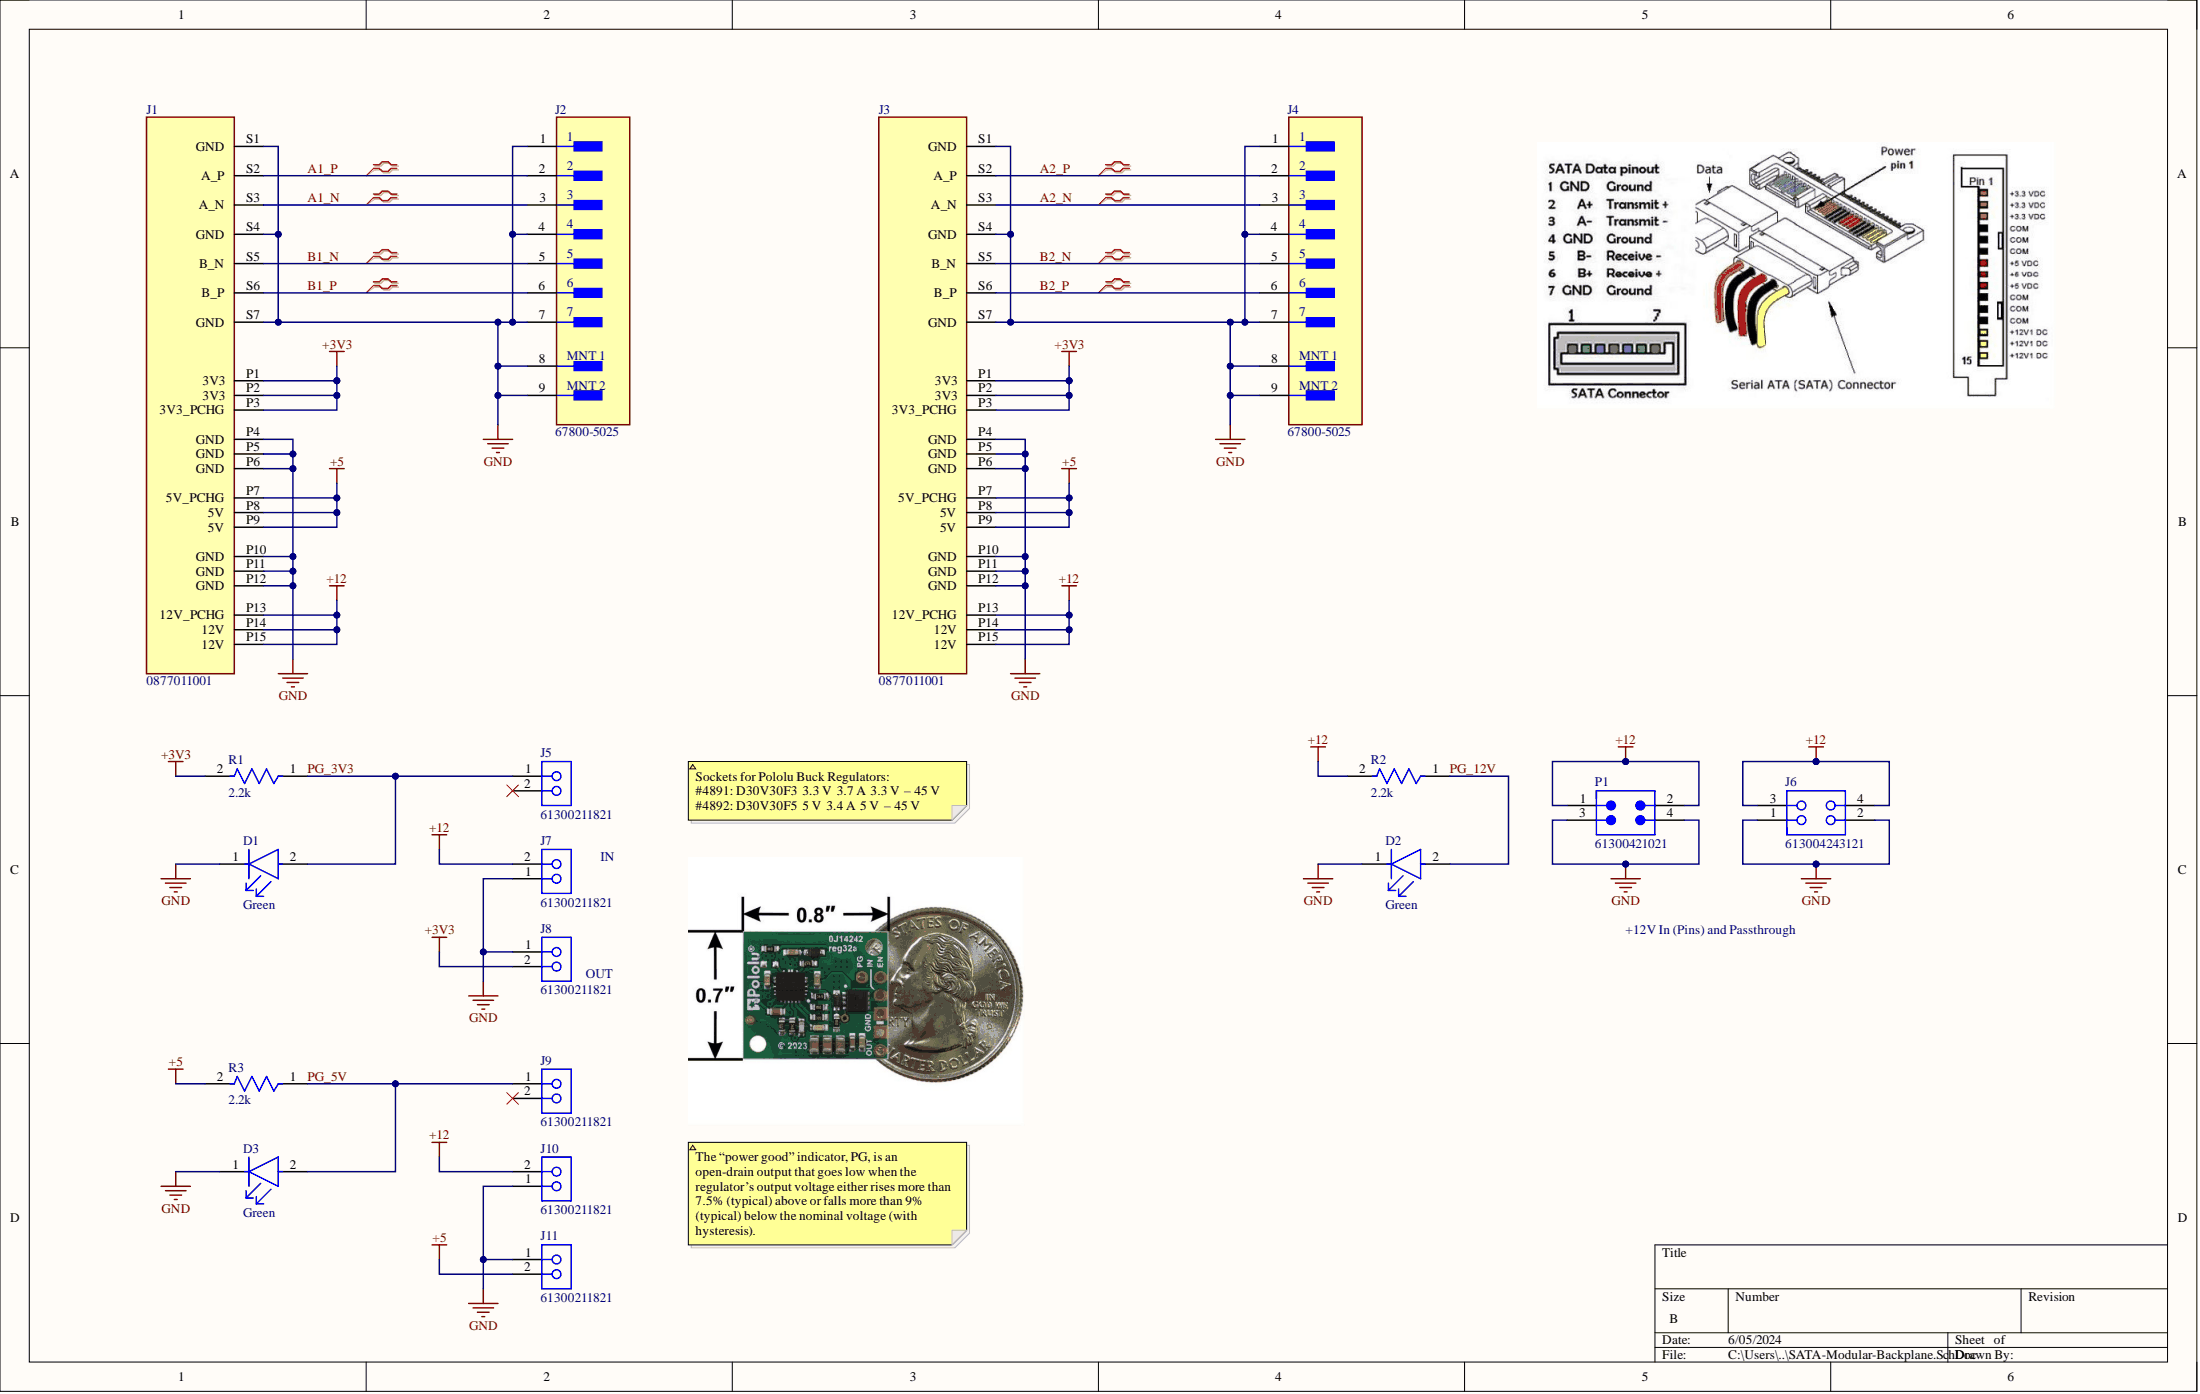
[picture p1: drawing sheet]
# Altium project SATA-Modular-Backplane.PrjPcb
1 sheet, 18 parts. Net scope: global (net labels, ports and power ports of the same name join across sheets).
Board file: SATA-Modular-Backplane.PcbDoc

## Sheet SATA-Modular-Backplane.SchDoc
size B; SheetNumber: 1; SheetTotal: 1

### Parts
D1  Green  [FP-LTST-C170GKT-MFG]
D2  Green  [FP-LTST-C170GKT-MFG]
D3  Green  [FP-LTST-C170GKT-MFG]
J1  0877011001  [0877011001]
J2  67800-5025  [FP-67800-5025-MFG]
J3  0877011001  [0877011001]
J4  67800-5025  [FP-67800-5025-MFG]
J5  61300211821  [61300211821]
J6  613004243121  [613004243121]
J7  61300211821  [61300211821]
J8  61300211821  [61300211821]
J9  61300211821  [61300211821]
J10  61300211821  [61300211821]
J11  61300211821  [61300211821]
P1  61300421021  [61300421021]
R1  2.2k  [FP-CRCW0805-e3-IPC_B]
R2  2.2k  [FP-CRCW0805-e3-IPC_B]
R3  2.2k  [FP-CRCW0805-e3-IPC_B]

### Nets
+3V3: J1.P1(3V3) J1.P2(3V3) J1.P3(3V3_PCHG) J3.P1(3V3) J3.P2(3V3) J3.P3(3V3_PCHG) J8.2 R1.2
+5: J1.P7(5V_PCHG) J1.P8(5V) J1.P9(5V) J3.P7(5V_PCHG) J3.P8(5V) J3.P9(5V) J11.2 R3.2
+12: J1.P13(12V_PCHG) J1.P14(12V) J1.P15(12V) J3.P13(12V_PCHG) J3.P14(12V) J3.P15(12V) J6.3 J6.4 J7.2 J10.2 P1.1 P1.2 R2.2
GND: D1.1(C) D2.1(C) D3.1(C) J1.P4(GND) J1.P5(GND) J1.P6(GND) J1.P10(GND) J1.P11(GND) J1.P12(GND) J1.S1(GND) J1.S4(GND) J1.S7(GND) J2.1 J2.4 J2.7 J2.8(MNT_1) J2.9(MNT_2) J3.P4(GND) J3.P5(GND) J3.P6(GND) J3.P10(GND) J3.P11(GND) J3.P12(GND) J3.S1(GND) J3.S4(GND) J3.S7(GND) J4.1 J4.4 J4.7 J4.8(MNT_1) J4.9(MNT_2) J6.1 J6.2 J7.1 J8.1 J10.1 J11.1 P1.3 P1.4
A1_N: J1.S3(A_N) J2.3
A1_P: J1.S2(A_P) J2.2
A2_N: J3.S3(A_N) J4.3
A2_P: J3.S2(A_P) J4.2
B1_N: J1.S5(B_N) J2.5
B1_P: J1.S6(B_P) J2.6
B2_N: J3.S5(B_N) J4.5
B2_P: J3.S6(B_P) J4.6
PG_3V3: D1.2(A) J5.1 R1.1
PG_5V: D3.2(A) J9.1 R3.1
PG_12V: D2.2(A) R2.1

Not connected (* = marked no-connect by the designer): J5 2*; J9 2*

### Layout directives
differential pair: A1_N, A1_P, A2_N, A2_P, B1_N, B1_P, B2_N, B2_P

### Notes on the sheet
- Sockets for Pololu Buck Regulators:
  #4891: D30V30F3  3.3 V  3.7 A  3.3 V – 45 V
  #4892: D30V30F5  5 V  3.4 A  5 V – 45 V
- IN
- (near J8) OUT
- +12V In (Pins) and Passthrough
- The “power good” indicator, PG, is an open-drain output that goes low when the regulator’s output voltage either rises more than 7.5% (typical) above or falls more than 9% (typical) below the nominal voltage (with hysteresis).
